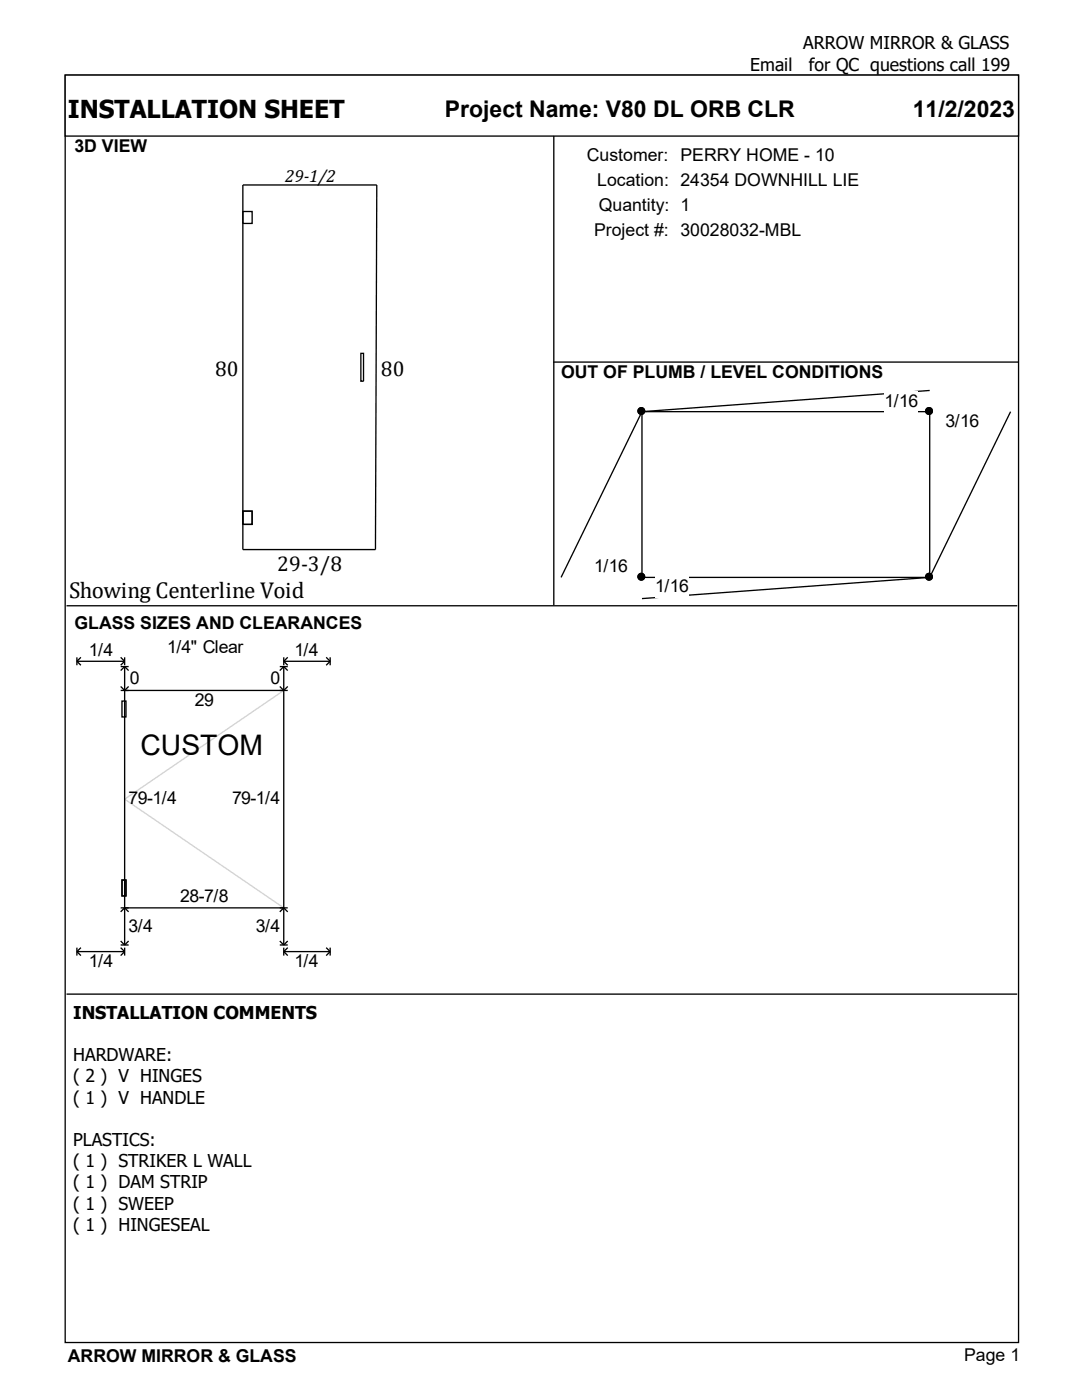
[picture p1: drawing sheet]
<svg xmlns="http://www.w3.org/2000/svg" width="216mm" height="279mm" viewBox="0 0 216 279" stroke-linecap="round" stroke-linejoin="round" font-family="sans-serif">
<g fill="#fff" stroke="#000" stroke-width=".26">
<path d="M13 15h190.2v252.9h-190.2z"/>
<path d="M13 15h190.2v12.2h-190.2z"/>
</g>
<path d="M13.5 30.8h96.7v89.5h-96.7z" fill="#fff"/>
<path d="M48.5 36.9h26.7l-.3 72.8h-26.4zM110.5 27.1v93.7M48.5 42.2h1.8v2.4h-1.8zM72 70.5h.5v5.6h-.5zM110.4 72.3h92.8M48.5 102h1.8v2.7h-1.8z" fill="none" stroke="#000" stroke-width=".26"/>
<path d="M110.9 77.1h91.9v43.2h-91.9z" fill="#fff"/>
<g fill="#000" stroke="#000" stroke-width=".26">
<circle cx="128" cy="82" r=".66"/>
<circle cx="128" cy="115.1" r=".66"/>
</g>
<path d="M112 115.2l16.1-33v33" fill="none" stroke="#000" stroke-width=".26"/>
<path d="M118.6 111h6.6v4.2h-6.6z" fill-rule="evenodd" fill="#fff"/>
<g fill="#000" stroke="#000" stroke-width=".26">
<circle cx="128" cy="115.1" r=".66"/>
<circle cx="185.4" cy="115.1" r=".66"/>
</g>
<path d="M128.1 115.2h57.4l-57.4 4.3" fill="none" stroke="#000" stroke-width=".26"/>
<path d="M130.7 115h6.7v4.2h-6.7z" fill-rule="evenodd" fill="#fff"/>
<g fill="#000" stroke="#000" stroke-width=".26">
<circle cx="185.4" cy="82" r=".66"/>
<circle cx="185.4" cy="115.1" r=".66"/>
</g>
<path d="M185.5 82.2v33l16.1-33" fill="none" stroke="#000" stroke-width=".26"/>
<path d="M188.7 82.2h6.6v4.2h-6.6z" fill-rule="evenodd" fill="#fff"/>
<g fill="#000" stroke="#000" stroke-width=".26">
<circle cx="128" cy="82" r=".66"/>
<circle cx="185.4" cy="82" r=".66"/>
</g>
<path d="M185.5 77.9l-57.4 4.3h57.4" fill="none" stroke="#000" stroke-width=".26"/>
<path d="M176.5 78.2h6.6v4.2h-6.6z" fill-rule="evenodd" fill="#fff"/>
<path d="M13.3 120.9h189.7" fill="none" stroke="#000" stroke-width=".26"/>
<path d="M14.3 126.9h187.4v68.9h-187.4z" fill="#fff"/>
<path d="M56.6 137.8l-31.7 21.7 31.7 21.7" fill="none" stroke="#d3d3d3" stroke-width=".26"/>
<g fill="none" stroke="#000" stroke-width=".26">
<path d="M15.3 132h9.6M15.3 132l.8 .8M15.3 131.2v1.6M16.1 131.2l-.8 .8M24.1 133h1.6M24.1 131.2l.8 .8M24.1 137.8h33.3M24.1 137l.8 .8 .8-.8M24.3 139.9h.8v3.2h-.8zM24.9 131.2v1.6M24.9 133v55.6M24.9 133l.8 .8"/>
<path d="M24.9 132l-.8 .8M24.9 133l-.8 .8M55.8 133h1.6M55.8 137l.8 .8 .8-.8M56.6 132l.8 .8M56.6 133l.8 .8M56.6 133l-.8 .8M56.6 132h9.3M56.6 131.2v1.6M56.6 133v55.6M57.4 131.2l-.8 .8M65.1 131.2l.8 .8"/>
<path d="M65.9 132l-.8 .8M65.9 131.2v1.6M24.3 175.6h.8v3.2h-.8zM13.3 198.4h189.7M15.3 189.9h9.6M15.3 189.9l.8 .8M15.3 189.1v1.6M16.1 189.1l-.8 .8M24.1 181.2h33.3M24.1 189.1l.8 .8M24.1 188.6h1.6M24.1 187.8l.8 .8"/>
<path d="M24.1 182l.8-.8 .8 .8M24.9 189.1v1.6M24.9 189.9l-.8 .8M25.7 187.8l-.8 .8M55.8 188.6h1.6M55.8 187.8l.8 .8M55.8 182l.8-.8 .8 .8M56.6 189.9l.8 .8M56.6 189.9h9.3M56.6 189.1v1.6M57.4 187.8l-.8 .8M57.4 189.1l-.8 .8"/>
<path d="M65.1 189.1l.8 .8M65.9 189.9l-.8 .8M65.9 189.1v1.6"/>
</g>
<text font-size="5.6" x="28" y="150.7">CUSTOM</text>
<text font-size="4.9" x="13.5" y="23.5">INSTALLATION SHEET</text>
<g font-size="4.6">
<text x="88.8" y="23.3">Project Name: V80 DL ORB CLR</text>
<text x="182.1" y="23.3">11/2/2023</text>
<text x="13.8" y="119.3">Showing Centerline Void</text>
</g>
<g font-size="4.2">
<text x="42.9" y="75.1">80</text>
<text x="76" y="75.1">80</text>
<text x="55.3" y="114">29-3/8</text>
</g>
<g font-size="3.5">
<text x="160.3" y="9.9">ARROW MIRROR &amp; GLASS</text>
<text x="149.7" y="14.1">Email</text>
<text x="161.4" y="14.1">for QC questions call 199</text>
<text x="14.9" y="30.4">3D VIEW</text>
<text x="117.1" y="32.1">Customer: PERRY HOME - 10</text>
<text x="56.9" y="36.3">29-1/2</text>
<text x="119.2" y="37.1">Location: 24354 DOWNHILL LIE</text>
<text x="118.5" y="47.1">Project #: 30028032-MBL</text>
<text x="119.5" y="42.1">Quantity: 1</text>
<text x="112" y="75.5">OUT OF PLUMB / LEVEL CONDITIONS</text>
<text x="176.5" y="81.3">1/16</text>
<text x="188.7" y="85.3">3/16</text>
<text x="118.6" y="114.1">1/16</text>
<text x="130.7" y="118.1">1/16</text>
<text x="14.9" y="125.4">GLASS SIZES AND CLEARANCES</text>
<text x="17.7" y="130.9">1/4</text>
<text x="33.3" y="130.3">1/4&quot; Clear</text>
<text x="58.7" y="130.9">1/4</text>
<text x="25.9" y="136.4">0</text>
<text x="54" y="136.4">0</text>
<text x="38.9" y="140.9">29</text>
<text x="25.7" y="160.5">79-1/4</text>
<text x="46.3" y="160.5">79-1/4</text>
<text x="25.7" y="185.9">3/4</text>
<text x="36" y="180.1">28-7/8</text>
<text x="51.1" y="185.9">3/4</text>
<text x="17.7" y="193">1/4</text>
<text x="58.7" y="193">1/4</text>
<text x="14.6" y="203.3">INSTALLATION COMMENTS</text>
<text x="14.6" y="211.8">HARDWARE:</text>
<text x="14.6" y="216">( 2 ) V HINGES</text>
<text x="14.6" y="220.2">( 1 ) V HANDLE</text>
<text x="14.6" y="228.7">PLASTICS:</text>
<text x="14.6" y="232.9">( 1 ) STRIKER L WALL</text>
<text x="14.6" y="237.2">( 1 ) DAM STRIP</text>
<text x="14.6" y="241.4">( 1 ) SWEEP</text>
<text x="14.6" y="245.6">( 1 ) HINGESEAL</text>
<text x="13.5" y="271.8">ARROW MIRROR &amp; GLASS</text>
<text x="192.4" y="271.7">Page 1</text>
</g>
</svg>
